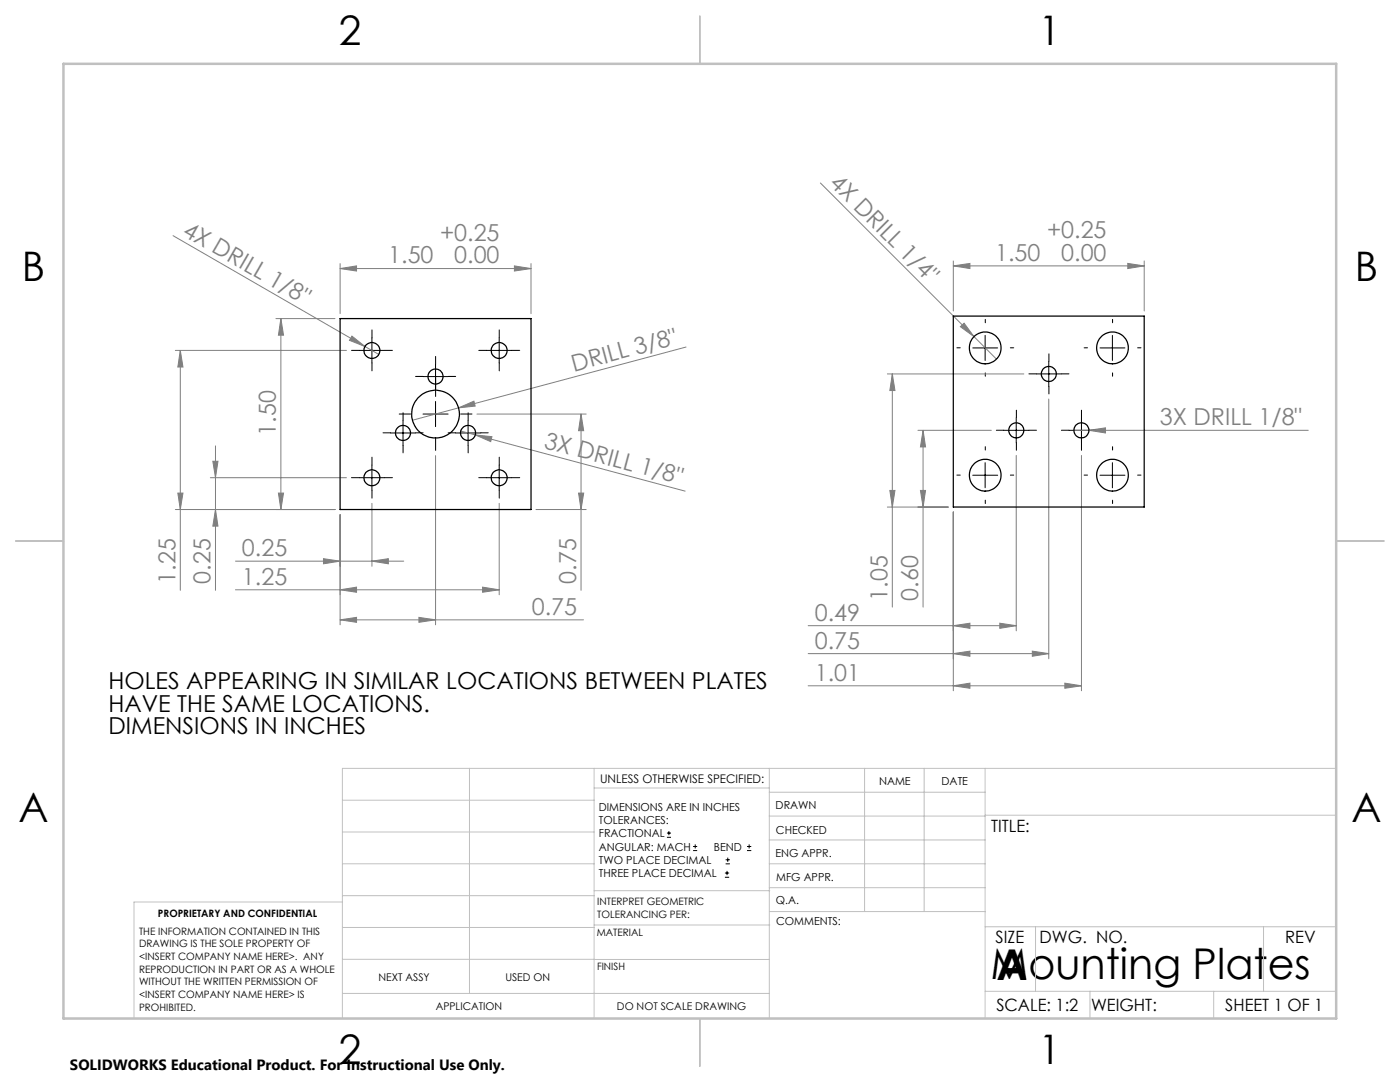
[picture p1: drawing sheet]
<svg xmlns="http://www.w3.org/2000/svg" width="279mm" height="216mm" viewBox="0 0 279 216" stroke-linecap="round" stroke-linejoin="round" font-family="sans-serif">
<g fill="none" stroke="#000" stroke-width=".2">
<path d="M71.7 69.9h5M74.2 67.4v5M84.4 75.1h5M86.9 72.6v5M97.1 69.9h5M99.6 67.4v5M194.1 69.4h5M196.6 66.9v5M206.8 74.6h5M209.3 72.1v5M219.5 69.4h5M222 66.9v5"/>
<path d="M71.7 95.3h5M74.2 92.8v5M77.9 86.4h5M80.4 83.9v5M84.4 82.6h5M86.9 80.1v5M90.9 86.4h5M93.4 83.9v5M97.1 95.3h5M99.6 92.8v5M194.1 94.8h5M196.6 92.3v5"/>
<path d="M200.3 85.9h5M202.8 83.4v5M213.3 85.9h5M215.8 83.4v5M219.5 94.8h5M222 92.3v5M133.1 167.1h.8M133.1 166.2h.8M133.5 165.8v.9M138.3 169.7h.8M138.3 168.9h.8M138.7 168.5v.8"/>
<path d="M144.7 175h.8M144.7 174.2h.8M144.8 172.4h.9M144.8 171.6h.9M145.1 173.8v.8M145.2 171.1v.9M149.1 169.7h.8M149.1 168.9h.8M149.5 168.5v.8"/>
</g>
<g fill="none" stroke="#808080" stroke-width=".2">
<path d="M163.7 36.5l35.2 35.1M34.5 47l38.3 22.1M67.9 53.6l3.3-.5v1zM67.9 52.6v10M67.9 53.6h38.1M102.7 53.1l3.3 .5-3.3 .5zM106 52.6v10M190.3 53.1l3.3-.5v1zM190.3 52.1v10M190.3 53.1h38.1M225.1 52.6l3.3 .5-3.3 .5zM228.4 52.1v10"/>
<path d="M35 69.9h34.1M36 69.9l.5 3.3h-1zM36 69.9v47.9M55.1 63.6h11.8M56.1 63.6v38.1M56.1 63.6l.5 3.3h-1zM70.2 67.1l2.6 2-3.1-1.2zM72.8 69.1l2.8 1.6M136.9 69.3l-54.6 14.6M177.1 74.6h27.2M178.1 74.6v46.5M178.1 74.6l.5 3.3h-1z"/>
<path d="M191.7 65.2l.7-.7 2 2.7zM209.3 79.6v51.8M35.5 98.4h1l-.5 3.3zM42 95.3h27.1M42.5 92h1l-.5 3.3zM43 89v28.8M55.6 98.4h1l-.5 3.3zM86.9 90.9v33.8M91.5 81.4l3.1-1.4 .2 1zM92 86l2.9 .8M94.9 86.8l3.3 .3-.3 1zM94.9 86.8l41.8 11.2"/>
<path d="M95.2 82.6h21.8M115.5 98.4h1l-.5 3.3zM116 82.6v35.2M116 82.6l.5 3.3h-1zM177.6 97.9h1l-.5 3.3zM183.2 85.9h14.6M183.7 97.9h1l-.5 3.3zM184.2 85.9v35.2M184.2 85.9l.5 3.3h-1zM202.8 90.9v35M214.3 85.9h46.8M215.8 90.9v46.9"/>
<path d="M217.3 85.9l3.3-.5v1zM35 101.7h31.9M43 101.7l.5 3.3h-1zM47 117.7h52.6M47 112h33.6M64.6 111.5l3.3 .5-3.3 .5zM67.9 117.7l3.3-.5v1zM67.9 102.7v22M74.2 112l3.3-.5v1zM74.2 100.4v12.6M96.3 117.2l3.3 .5-3.3 .5zM99.6 100.4v18.3"/>
<path d="M107 101.7h10M177.1 101.2h12.2M190.3 102.2v35.6M67.9 123.7l3.3-.5v1zM67.9 123.7h48.6M83.6 123.2l3.3 .5-3.3 .5zM161.3 124.8h41.5M161.3 136.8h54.5M161.3 130.4h48M190.3 124.8l3.3-.4v1zM190.3 136.8l3.3-.5v1zM190.3 130.4l3.3-.5v1.1z"/>
<path d="M199.5 124.4l3.3 .4-3.3 .6zM206 129.9l3.3 .5-3.3 .6zM212.5 136.3l3.3 .5-3.3 .5z"/>
</g>
<g fill="none" stroke="#000" stroke-width=".2" stroke-dasharray="15.2 1.3 1.3 1.3">
<path d="M71.7 69.9h-1.6M74.2 67.4v-1.6M74.2 72.4v1.6M76.7 69.9h1.6M84.4 75.1h-1.5M86.9 77.6v-2.2M86.9 72.6v-1.5M86.9 77.6v1.5M89.4 75.1h1.5M97.1 69.9h-1.6M99.6 67.4v-1.6M99.6 72.4v1.6"/>
<path d="M102.1 69.9h1.6M191.6 69.4h-.6M196.6 64.4v-.7M196.6 74.4v.7M201.6 69.4h.7M206.8 74.6h-1.5M209.3 72.1v-1.5M209.3 77.1v1.5M211.8 74.6h1.5M217 69.4h-.6M222 64.4v-.7M222 74.4v.7"/>
<path d="M227 69.4h.7M71.7 95.3h-1.6M74.2 92.8v-1.6M74.2 97.8v1.6M76.7 95.3h1.6M77.9 86.4h-1.5M80.4 83.9v-1.5M80.4 88.9v1.5M81.9 82.6h-2.2M82.9 86.4h1.5M86.9 87.6v2.3M90.9 86.4h-1.5"/>
<path d="M91.9 82.6h2.3M93.4 83.9v-1.5M93.4 88.9v1.5M95.9 86.4h1.5M97.1 95.3h-1.6M99.6 92.8v-1.6M99.6 97.8v1.6M102.1 95.3h1.6M191.6 94.8h-.6M196.6 89.8v-.7M196.6 99.8v.7M200.3 85.9h-1.5"/>
<path d="M201.6 94.8h.7M202.8 83.4v-1.5M202.8 88.4v1.5M205.3 85.9h1.5M213.3 85.9h-1.5M215.8 83.4v-1.5M215.8 88.4v1.5M217 94.8h-.6M218.3 85.9h1.5M222 89.8v-.7M222 99.8v.7M227 94.8h.7"/>
</g>
<g fill="none" stroke="#c0c0c0" stroke-width=".2">
<path d="M68.3 159.7h50.3M93.7 153.3v44.9M118.6 153.3v49.9M118.6 157.2h34.9M153.5 153.3v49.9M153.5 158.1h43.1M172.5 153.3v28.6M184.4 153.3v28.6M196.6 153.3v49.9M266.7 153.3h-198.4v49.9M68.3 178.7h50.3M68.3 172.4h50.3"/>
<path d="M68.3 166h50.3M68.3 180h-41.6v23.2M118.6 177.7h35M153.5 167.6h43.1M153.5 162.8h43.1M153.5 172.4h43.1M153.5 177.1h43.1M196.6 162.7h70.1M68.3 198.2h85.2M68.3 191.4l85.2 .1M68.3 185.1h50.3M118.6 184.6h35"/>
<path d="M153.6 181.9h43M196.6 197.8h70.1M196.6 184.9h70.1M206.7 184.9v12.9M217.5 197.8v5.4M242.2 197.8v5.4M252.2 184.9v12.9"/>
</g>
<path d="M139.7 3.2v9.5M3.1 107.9h9.6M266.7 107.9h9.5M139.7 203.2v9.6" fill="none" stroke="#c0c0c0" stroke-width=".25"/>
<path d="M12.7 12.7h254v190.5h-254z" fill="none" stroke="#c0c0c0" stroke-width=".5"/>
<g fill="#808080">
<path d="M191.7 65.2l.7-.7 2 2.7z"/>
<path d="M70.2 67.1l2.6 2-3.1-1.2z"/>
<path d="M217.3 85.9l3.3-.5v1z"/>
<path d="M91.5 81.4l3.1-1.4 .2 1z"/>
<path d="M94.9 86.8l3.3 .3-.3 1z"/>
<path d="M199.5 124.4l3.3 .4-3.3 .6zM190.3 124.8l3.3-.4v1zM212.5 136.3l3.3 .5-3.3 .5zM190.3 136.8l3.3-.5v1zM206 129.9l3.3 .5-3.3 .6zM190.3 130.4l3.3-.5v1.1zM102.7 53.1l3.3 .5-3.3 .5zM67.9 53.6l3.3-.5v1zM74.2 112l3.3-.5v1zM64.6 111.5l3.3 .5-3.3 .5zM83.6 123.2l3.3 .5-3.3 .5zM67.9 123.7l3.3-.5v1z"/>
<path d="M190.3 53.1l3.3-.5v1zM225.1 52.6l3.3 .5-3.3 .5zM67.9 117.7l3.3-.5v1zM96.3 117.2l3.3 .5-3.3 .5z"/>
<path d="M184.2 85.9l.5 3.3h-1zM183.7 97.9h1l-.5 3.3zM178.1 74.6l.5 3.3h-1zM177.6 97.9h1l-.5 3.3zM56.1 63.6l.5 3.3h-1zM55.6 98.4h1l-.5 3.3zM42.5 92h1l-.5 3.3zM43 101.7l.5 3.3h-1zM36 69.9l.5 3.3h-1zM35.5 98.4h1l-.5 3.3zM116 82.6l.5 3.3h-1zM115.5 98.4h1l-.5 3.3z"/>
</g>
<g fill="none" stroke="#000" stroke-width=".25">
<path d="M67.9 63.6h38.1v38.1h-38.1zM190.3 63.1h38.1v38.1h-38.1z"/>
<circle cx="74.2" cy="69.9" r="1.58"/>
<circle cx="86.9" cy="75.1" r="1.5"/>
<circle cx="99.6" cy="69.9" r="1.58"/>
<circle cx="196.6" cy="69.4" r="3.2"/>
<circle cx="209.3" cy="74.6" r="1.5"/>
<circle cx="222" cy="69.4" r="3.2"/>
<circle cx="74.2" cy="95.3" r="1.58"/>
<circle cx="80.4" cy="86.4" r="1.5"/>
<circle cx="86.9" cy="82.6" r="4.8"/>
<circle cx="93.4" cy="86.4" r="1.49"/>
<circle cx="99.6" cy="95.3" r="1.58"/>
<circle cx="196.6" cy="94.8" r="3.2"/>
<circle cx="202.8" cy="85.9" r="1.5"/>
<circle cx="215.8" cy="85.9" r="1.5"/>
<circle cx="222" cy="94.8" r="3.2"/>
</g>
<g font-size="8.5">
<text x="197.7" y="195.4">Mounting Plates</text>
<text x="198.9" y="195.5">A</text>
</g>
<g font-size="8.1">
<text x="67.6" y="8.9">2</text>
<text x="207.3" y="8.9">1</text>
<text x="4.4" y="56.2">B</text>
<text x="270.4" y="56.2">B</text>
<text x="3.7" y="164.1">A</text>
<text x="269.7" y="164.1">A</text>
<text x="67.6" y="212.4">2</text>
<text x="207.3" y="212.4">1</text>
</g>
<g font-size="4.7" fill="#808080">
<text x="165.4" y="36.7" transform="rotate(45 165.4 36.7)">4X DRILL 1/4&quot;</text>
<text x="36.2" y="46.8" transform="rotate(30 36.2 46.8)">4X DRILL 1/8&quot;</text>
<text x="209" y="47.5">+0.25</text>
<text x="77.5" y="52.5">1.50</text>
<text x="87.8" y="48">+0.25</text>
<text x="90.7" y="52.6">0.00</text>
<text x="198.6" y="52">1.50</text>
<text x="211.8" y="52">0.00</text>
<text x="114.5" y="74.2" transform="rotate(-15 114.5 74.2)">DRILL 3/8&quot;</text>
<text x="55.1" y="87" transform="rotate(-90 55.1 87)">1.50</text>
<text x="108.4" y="89.3" transform="rotate(15 108.4 89.3)">3X DRILL 1/8&quot;</text>
<text x="231.5" y="84.9">3X DRILL 1/8&quot;</text>
<text x="48.3" y="111">0.25</text>
<text x="35" y="116.5" transform="rotate(-90 35 116.5)">1.25</text>
<text x="42" y="116.5" transform="rotate(-90 42 116.5)">0.25</text>
<text x="48.3" y="116.7">1.25</text>
<text x="115" y="116.5" transform="rotate(-90 115 116.5)">0.75</text>
<text x="177.1" y="119.8" transform="rotate(-90 177.1 119.8)">1.05</text>
<text x="183.2" y="119.8" transform="rotate(-90 183.2 119.8)">0.60</text>
<text x="106.1" y="122.7">0.75</text>
<text x="162.6" y="123.8">0.49</text>
<text x="162.6" y="129.4">0.75</text>
<text x="162.6" y="135.8">1.01</text>
</g>
<g font-size="4.7">
<text x="21.7" y="137.5">HOLES APPEARING IN SIMILAR LOCATIONS BETWEEN PLATES</text>
<text x="21.7" y="142">HAVE THE SAME LOCATIONS.</text>
<text x="21.7" y="146.6">DIMENSIONS IN INCHES</text>
</g>
<g font-size="3.4">
<text x="197.8" y="166">TITLE:</text>
<text x="198.7" y="188.1">SIZE</text>
<text x="207.5" y="188.1">DWG. NO.</text>
<text x="256.5" y="188.2">REV</text>
<text x="198.8" y="201.7">SCALE: 1:2</text>
<text x="217.7" y="201.8">WEIGHT:</text>
<text x="244.5" y="201.7">SHEET 1 OF 1</text>
</g>
<text font-size="3" x="14" y="213.5">SOLIDWORKS Educational Product. For Instructional Use Only.</text>
<text font-size="2.4" x="119.8" y="156.2">UNLESS OTHERWISE SPECIFIED:</text>
<g font-size="2.2">
<text x="119.5" y="161.8">DIMENSIONS ARE IN INCHES</text>
<text x="154.8" y="161.4">DRAWN</text>
<text x="175.4" y="156.6">NAME</text>
<text x="187.9" y="156.7">DATE</text>
<text x="119.5" y="164.4">TOLERANCES:</text>
<text x="119.5" y="167.1">FRACTIONAL</text>
<text x="154.9" y="166.3">CHECKED</text>
<text x="119.5" y="169.7">ANGULAR: MACH</text>
<text x="119.5" y="172.4">TWO PLACE DECIMAL</text>
<text x="142.5" y="169.7">BEND</text>
<text x="154.8" y="171">ENG APPR.</text>
<text x="119.5" y="175">THREE PLACE DECIMAL</text>
<text x="154.9" y="175.7">MFG APPR.</text>
<text x="154.9" y="180.4">Q.A.</text>
<text x="154.9" y="184.6">COMMENTS:</text>
</g>
<g font-size="2.1">
<text x="75.5" y="195.7">NEXT ASSY</text>
<text x="100.9" y="195.7">USED ON</text>
<text x="86.9" y="201.5">APPLICATION</text>
<text x="123.1" y="201.6">DO NOT SCALE DRAWING</text>
</g>
<g font-size="2">
<text x="31.5" y="182.9">PROPRIETARY AND CONFIDENTIAL</text>
<text x="119.2" y="180.6">INTERPRET GEOMETRIC</text>
<text x="119.2" y="183.1">TOLERANCING PER:</text>
<text x="27.8" y="186.5">THE INFORMATION CONTAINED IN THIS</text>
<text x="27.8" y="189">DRAWING IS THE SOLE PROPERTY OF</text>
<text x="27.8" y="191.6">&lt;INSERT COMPANY NAME HERE&gt;. ANY</text>
<text x="119.1" y="186.7">MATERIAL</text>
<text x="27.8" y="194.1">REPRODUCTION IN PART OR AS A WHOLE</text>
<text x="27.8" y="196.6">WITHOUT THE WRITTEN PERMISSION OF</text>
<text x="119.1" y="193.5">FINISH</text>
<text x="27.8" y="199.1">&lt;INSERT COMPANY NAME HERE&gt; IS</text>
<text x="27.8" y="201.7">PROHIBITED.</text>
</g>
</svg>
